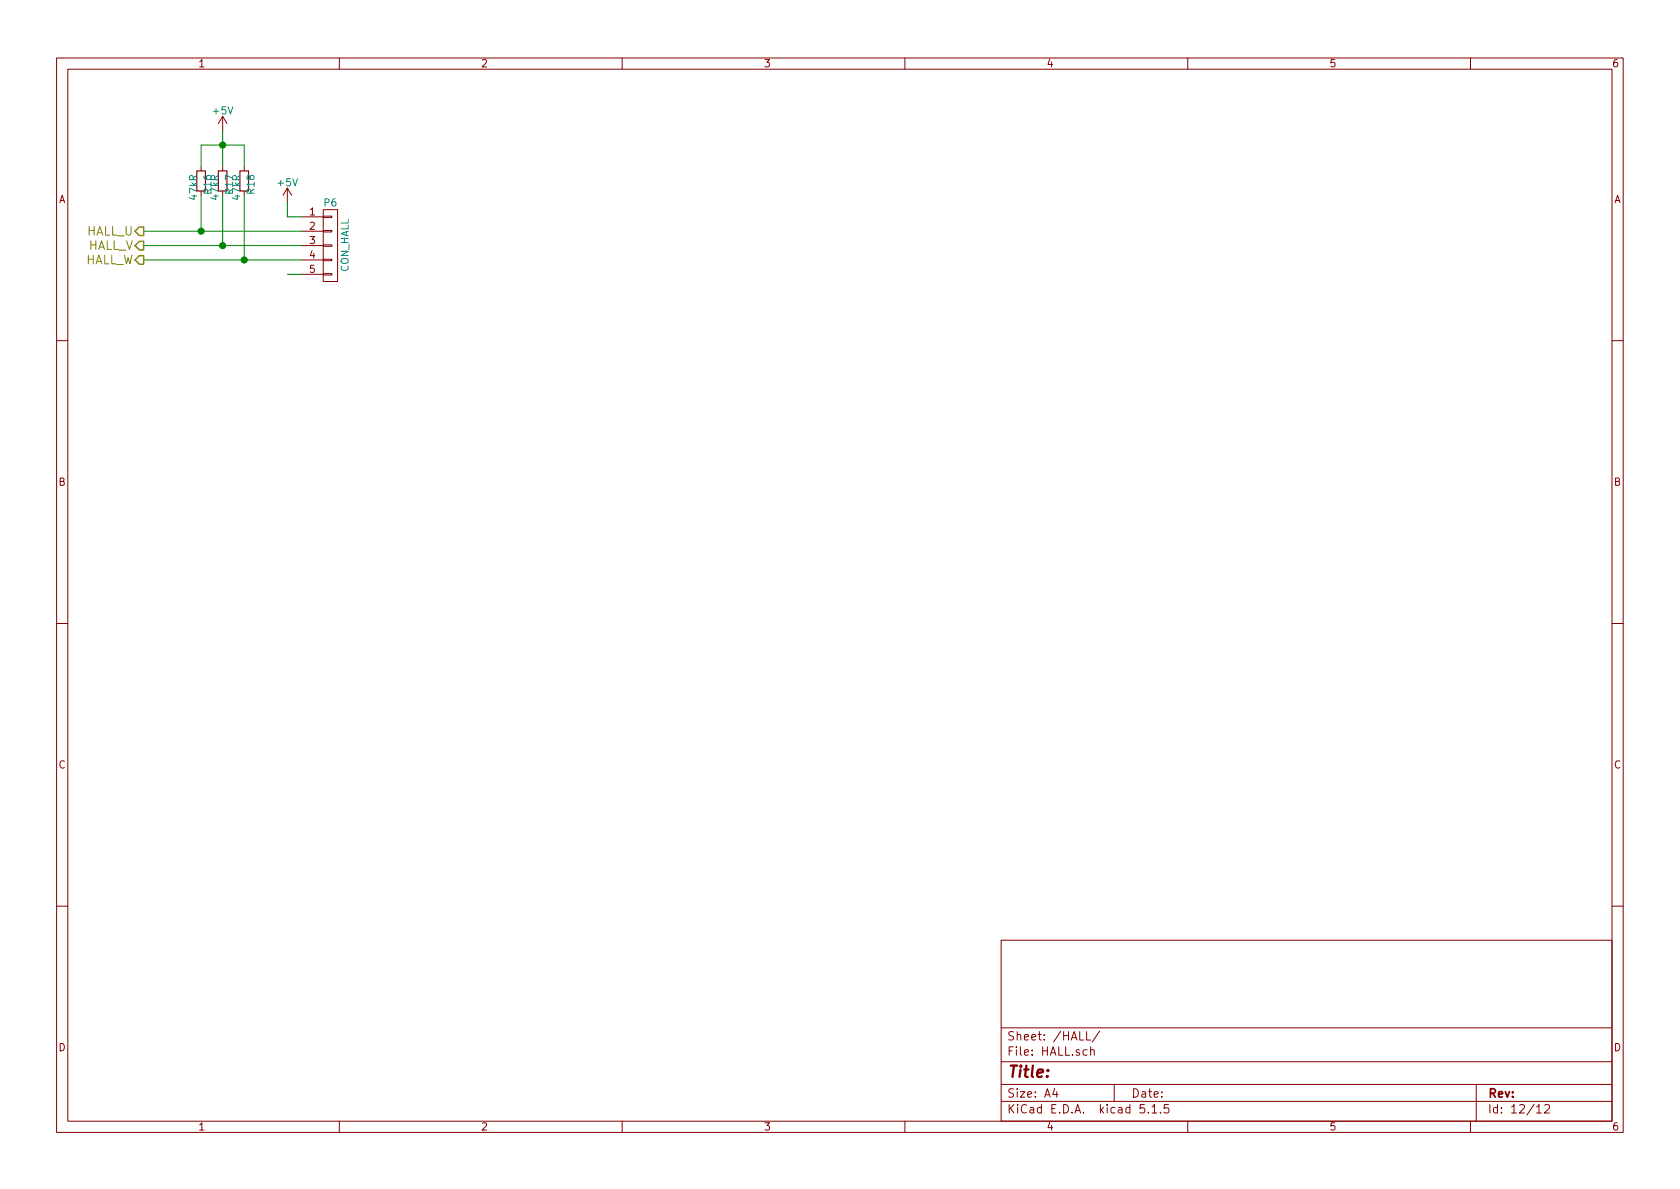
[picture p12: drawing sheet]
EESchema Schematic File Version 4
LIBS:bldc-controller-cache
EELAYER 29 0
EELAYER END
$Descr A4 11693 8268
encoding utf-8
Sheet 12 12
Title ""
Date ""
Rev ""
Comp ""
Comment1 ""
Comment2 ""
Comment3 ""
Comment4 ""
$EndDescr
$Comp
L bldc-controller-rescue:CONN_01X05 P6
U 1 1
P 2300 1700
F 0 "P6" H 2300 2000 50  0000 C CNN
F 1 "CON_HALL" V 2400 1700 50  0000 C CNN
F 2 "Connector_PinHeader_2.54mm:PinHeader_1x05_P2.54mm_Horizontal" H 2300 1700 50  0001 C CNN
F 3 "" H 2300 1700 50  0000 C CNN
	1    2300 1700
	1    0    0    -1  
$EndComp
Wire Wire Line
	2000 1400 2000 1500
Wire Wire Line
	2000 1500 2100 1500
Wire Wire Line
	2000 1900 2100 1900
Text HLabel 1000 1600 0    60   Output ~ 0
HALL_U
Text HLabel 1000 1700 0    60   Output ~ 0
HALL_V
Text HLabel 1000 1800 0    60   Output ~ 0
HALL_W
$Comp
L bldc-controller-rescue:+5V #PWR053
U 1 1
P 2000 1400
AR Path="/580F5FAC" Ref="#PWR053"  Part="1" 
AR Path="/580FABC4/580F5FAC" Ref="#PWR053"  Part="1" 
F 0 "#PWR053" H 2000 1250 50  0001 C CNN
F 1 "+5V" H 2000 1540 50  0000 C CNN
F 2 "" H 2000 1400 50  0000 C CNN
F 3 "" H 2000 1400 50  0000 C CNN
	1    2000 1400
	1    0    0    -1  
$EndComp
Wire Wire Line
	1000 1700 1550 1700
Wire Wire Line
	1000 1800 1700 1800
$Comp
L bldc-controller-rescue:R_Small R16
U 1 1
P 1400 1250
F 0 "R16" V 1350 1200 50  0000 L CNN
F 1 "47kR" V 1450 1200 50  0000 L CNN
F 2 "Resistor_SMD:R_0603_1608Metric" H 1400 1250 50  0001 C CNN
F 3 "" H 1400 1250 50  0000 C CNN
	1    1400 1250
	-1   0    0    1   
$EndComp
$Comp
L bldc-controller-rescue:R_Small R17
U 1 1
P 1550 1250
F 0 "R17" V 1500 1200 50  0000 L CNN
F 1 "47kR" V 1600 1200 50  0000 L CNN
F 2 "Resistor_SMD:R_0603_1608Metric" H 1550 1250 50  0001 C CNN
F 3 "" H 1550 1250 50  0000 C CNN
	1    1550 1250
	-1   0    0    1   
$EndComp
$Comp
L bldc-controller-rescue:R_Small R18
U 1 1
P 1700 1250
F 0 "R18" V 1650 1200 50  0000 L CNN
F 1 "47kR" V 1750 1200 50  0000 L CNN
F 2 "Resistor_SMD:R_0603_1608Metric" H 1700 1250 50  0001 C CNN
F 3 "" H 1700 1250 50  0000 C CNN
	1    1700 1250
	-1   0    0    1   
$EndComp
Wire Wire Line
	1400 1350 1400 1600
Connection ~ 1400 1600
Wire Wire Line
	1400 1600 2100 1600
Wire Wire Line
	1550 1350 1550 1700
Connection ~ 1550 1700
Wire Wire Line
	1550 1700 2100 1700
Wire Wire Line
	1700 1350 1700 1800
Connection ~ 1700 1800
Wire Wire Line
	1700 1800 2100 1800
$Comp
L bldc-controller-rescue:+5V #PWR?
U 1 1
P 1550 900
AR Path="/5D30FE82" Ref="#PWR?"  Part="1" 
AR Path="/580FABC4/5D30FE82" Ref="#PWR0101"  Part="1" 
F 0 "#PWR0101" H 1550 750 50  0001 C CNN
F 1 "+5V" H 1550 1040 50  0000 C CNN
F 2 "" H 1550 900 50  0000 C CNN
F 3 "" H 1550 900 50  0000 C CNN
	1    1550 900 
	1    0    0    -1  
$EndComp
Wire Wire Line
	1550 900  1550 1000
Wire Wire Line
	1400 1150 1400 1000
Wire Wire Line
	1400 1000 1550 1000
Connection ~ 1550 1000
Wire Wire Line
	1550 1000 1550 1150
Wire Wire Line
	1700 1150 1700 1000
Wire Wire Line
	1700 1000 1550 1000
Wire Wire Line
	1000 1600 1400 1600
$EndSCHEMATC
